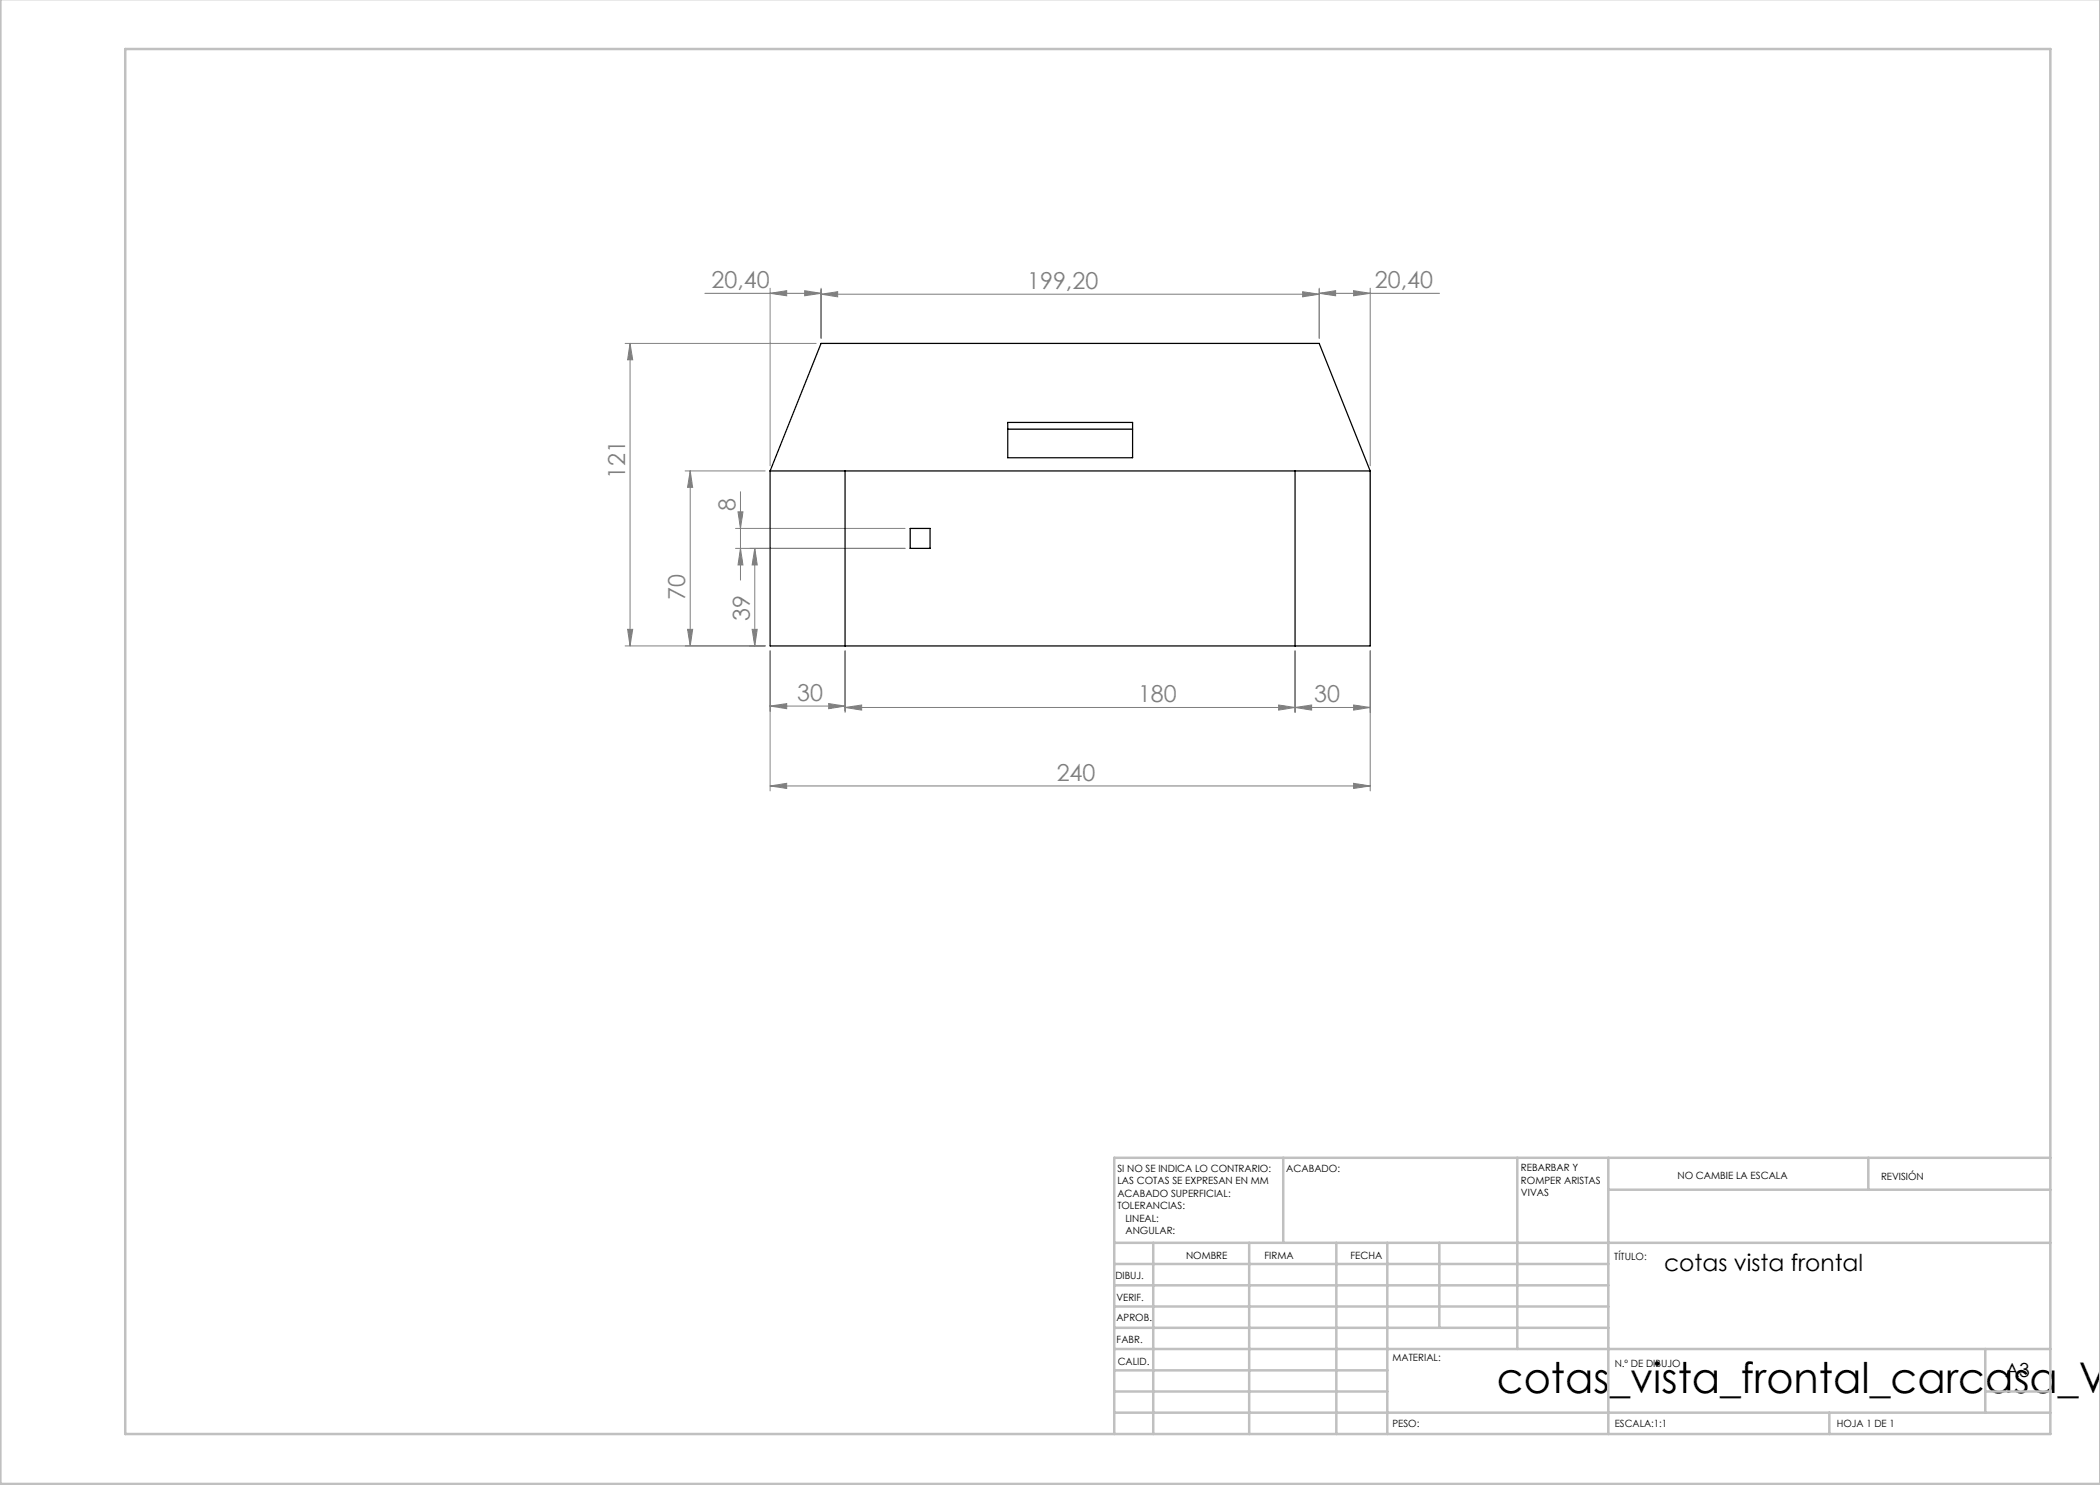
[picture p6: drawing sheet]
<svg xmlns="http://www.w3.org/2000/svg" width="420mm" height="297mm" viewBox="0 0 420 297" stroke-linecap="round" stroke-linejoin="round" font-family="sans-serif">
<g fill="none" stroke="#808080" stroke-width=".2">
<path d="M141 58.7h23.2M154 58.7l3.3-.6v1.1zM154 57.6v35.6M160.9 58.1l3.3 .6-3.3 .5zM164.2 58.8l3.3-.5v1.1zM164.2 57.6v10.1M164.2 58.8h99.6M260.5 58.3l3.3 .5-3.3 .6zM263.8 58.7l3.3-.6v1.1zM263.8 57.6v10.1M263.8 58.7h24.1M270.7 58.1l3.3 .6-3.3 .5z"/>
<path d="M274 57.6v35.6M125 68.7h38.2M126 68.7v60.5M126 68.7l.5 3.3h-1zM137 94.2h16M138 94.2l.5 3.3h-1zM138 94.2v35M148.1 98.4v17.6M147.1 109.7h33.9M147.1 105.7h33.9M147.6 102.4h1l-.5 3.3zM148.1 109.7l.5 3.3h-1z"/>
<path d="M151 109.7l.4 3.3h-1zM151 109.7v19.5M125 129.2h28M125.5 125.9h1l-.5 3.3zM137.5 125.9h1l-.5 3.3zM150.4 125.9h1l-.4 3.3zM154 130.2v28M169 130.2v12.3M259 130.2v12.3M274 130.2v28M154 157.2l3.3-.5v1zM154 141.2l3.3-.5v1z"/>
<path d="M154 157.2h120M154 141.2h15M165.7 140.7l3.3 .5-3.3 .5zM169 141.5l3.3-.5v1zM169 141.5h105M255.7 141l3.3 .5-3.3 .5zM259 141.5l3.3-.5v1zM270.7 156.7l3.3 .5-3.3 .5zM270.7 141l3.3 .5-3.3 .5z"/>
</g>
<g fill="none" stroke="#c0c0c0" stroke-width=".5">
<path d="M.1 -.1v296.9h419.9M25 9.8h385.1v277h-385.1zM256.6 231.6v17M303.5 231.6v38.2M321.7 231.6v55.2M321.7 237.9h88.4M373.7 231.6v6.3M410.1 231.6h-187.3v55.2M222.8 248.6h187.3M222.8 257.1h98.9M222.8 252.8h98.9M230.6 248.6v38.2"/>
<path d="M249.8 248.6v38.2M267.3 248.6v38.2M277.5 248.6v38.2M287.9 248.6v17M222.8 265.6h98.9M222.8 261.3h98.9M222.8 278.3h54.7M222.8 274.1h54.7M222.8 269.8h187.3M397.1 278.3h13M397.1 269.8v12.7M222.8 282.5h187.3"/>
<path d="M365.9 282.5v4.3"/>
</g>
<g fill="#808080">
<path d="M270.7 58.1l3.3 .6-3.3 .5zM263.8 58.7l3.3-.6v1.1z"/>
<path d="M154 157.2l3.3-.5v1zM270.7 156.7l3.3 .5-3.3 .5zM154 141.2l3.3-.5v1zM165.7 140.7l3.3 .5-3.3 .5zM169 141.5l3.3-.5v1zM255.7 141l3.3 .5-3.3 .5zM259 141.5l3.3-.5v1zM270.7 141l3.3 .5-3.3 .5zM154 58.7l3.3-.6v1.1zM160.9 58.1l3.3 .6-3.3 .5zM164.2 58.8l3.3-.5v1.1zM260.5 58.3l3.3 .5-3.3 .6z"/>
<path d="M125.5 125.9h1l-.5 3.3zM126 68.7l.5 3.3h-1zM148.1 109.7l.5 3.3h-1zM147.6 102.4h1l-.5 3.3z"/>
<path d="M138 94.2l.5 3.3h-1zM137.5 125.9h1l-.5 3.3zM151 109.7l.4 3.3h-1zM150.4 125.9h1l-.4 3.3z"/>
</g>
<path d="M154 94.2h120M154 94.2v35h120v-35M154 94.2l10.2-25.5h99.6l10.2 25.5M169 94.2v35M201.5 84.5h25v7h-25zM201.5 85.8h25M259 94.2v35M182 105.7h4v4h-4z" fill="none" stroke="#000" stroke-width=".25"/>
<text font-size="8.5" x="299.4" y="278.5">cotas_vista_frontal_carcasa_V</text>
<g font-size="4.7" fill="#808080">
<text x="142.3" y="57.6">20,40</text>
<text x="205.4" y="57.8">199,20</text>
<text x="275" y="57.6">20,40</text>
<text x="125" y="95.7" transform="rotate(-90 125 95.7)">121</text>
<text x="147.1" y="102.2" transform="rotate(-90 147.1 102.2)">8</text>
<text x="137" y="120" transform="rotate(-90 137 120)">70</text>
<text x="150" y="124.2" transform="rotate(-90 150 124.2)">39</text>
<text x="159.5" y="140.2">30</text>
<text x="227.6" y="140.5">180</text>
<text x="262.8" y="140.5">30</text>
<text x="211.3" y="156.1">240</text>
</g>
<text font-size="4.7" x="332.8" y="254.2">cotas vista frontal</text>
<text font-size="3.9" x="401" y="275.4">A3</text>
<g font-size="2">
<text x="223.5" y="234.4">SI NO SE INDICA LO CONTRARIO:</text>
<text x="223.5" y="236.9">LAS COTAS SE EXPRESAN EN MM</text>
<text x="223.5" y="239.4">ACABADO SUPERFICIAL:</text>
<text x="257.2" y="234.4">ACABADO:</text>
<text x="304.2" y="234.3">REBARBAR Y</text>
<text x="304.2" y="236.8">ROMPER ARISTAS</text>
<text x="304.2" y="239.3">VIVAS</text>
<text x="335.5" y="235.8">NO CAMBIE LA ESCALA</text>
<text x="376.2" y="236">REVISIÓN</text>
<text x="223.5" y="241.9">TOLERANCIAS:</text>
<text x="225.1" y="244.4">LINEAL:</text>
<text x="225.1" y="246.9">ANGULAR:</text>
<text x="237.2" y="251.8">NOMBRE</text>
<text x="252.9" y="251.7">FIRMA</text>
<text x="270.1" y="251.7">FECHA</text>
<text x="223.1" y="255.9">DIBUJ.</text>
<text x="322.8" y="252">TÍTULO:</text>
<text x="223.3" y="260.1">VERIF.</text>
<text x="223.3" y="264.2">APROB.</text>
<text x="223.3" y="268.6">FABR.</text>
<text x="223.5" y="272.9">CALID.</text>
<text x="278.5" y="272.3">MATERIAL:</text>
<text x="323" y="273.4">N.º DE DIBUJO</text>
<text x="278.5" y="285.3">PESO:</text>
<text x="323" y="285.4">ESCALA:1:1</text>
<text x="367.4" y="285.4">HOJA 1 DE 1</text>
</g>
</svg>
